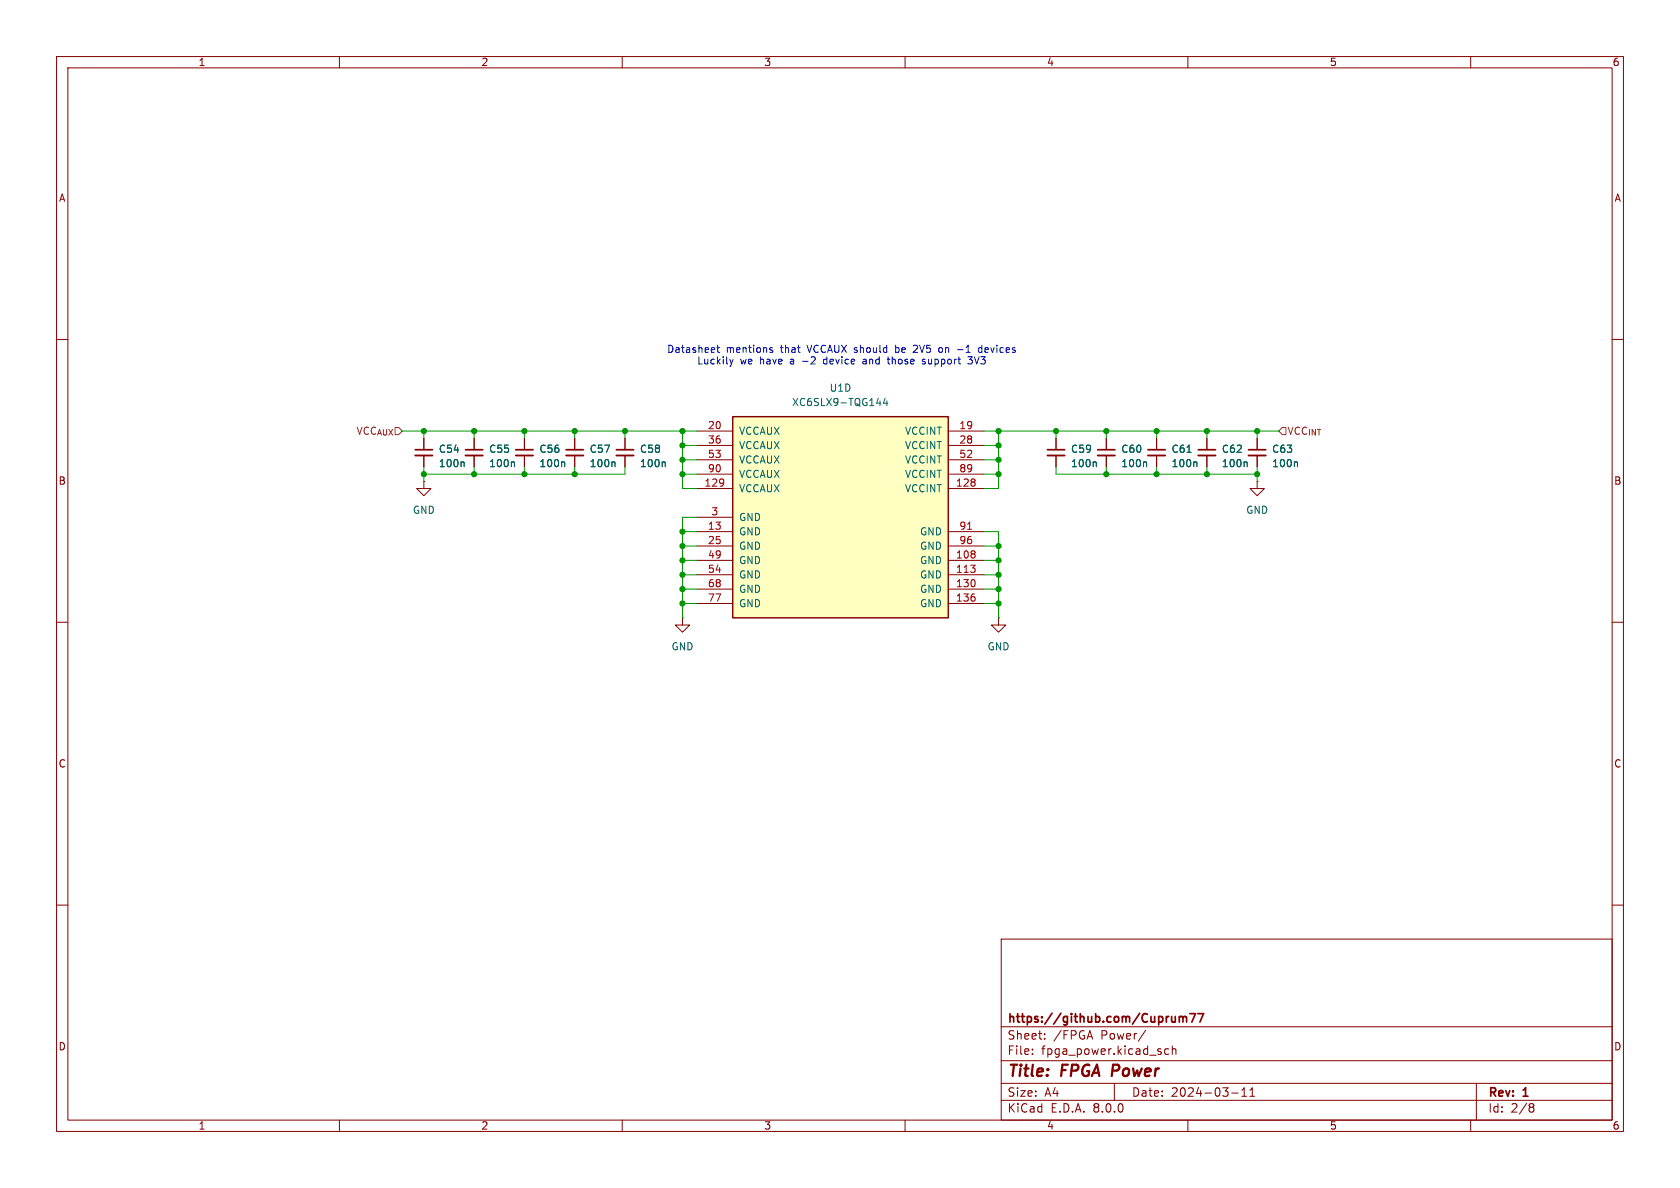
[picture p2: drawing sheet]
<svg xmlns="http://www.w3.org/2000/svg" width="297mm" height="210mm" viewBox="0 0 297 210" stroke-linecap="round" stroke-linejoin="round" font-family="sans-serif">
<g fill="none" stroke="#840000" stroke-width=".18">
<path d="M10 10h277v190h-277zM12 12h273v186h-273zM60 10v2M110 10v2M160 10v2M210 10v2M260 10v2M10 60h2M285 60h2M74.9 77.5v2M83.8 77.5v2M92.7 77.5v2"/>
<path d="M101.6 77.5v2M110.5 77.5v2M186.7 77.5v2M195.6 77.5v2M204.5 77.5v2M213.4 77.5v2M222.2 77.5v2M74.9 85.1v1.3h1.3l-1.3 1.2-1.2-1.2h1.2M74.9 85.1h.1M74.9 80.5v2.1M83.8 80.5v2.1M92.7 80.5v2.1"/>
<path d="M101.6 80.5v2.1M110.5 80.5v2.1M186.7 80.5v2.1M195.6 80.5v2.1M204.5 80.5v2.1M213.4 80.5v2.1M222.2 85.1v1.3h-1.2l1.2 1.2 1.3-1.2h-1.3M222.2 85.1h.1M222.2 80.5v2.1M10 110h2M120.6 109.2v1.3h1.3l-1.3 1.3-1.2-1.3h1.2M120.6 109.2h.1"/>
<path d="M176.5 109.2v1.3h1.3l-1.3 1.3-1.2-1.3h1.2M176.5 109.2h.1M285 110h2M10 160h2M285 160h2M177 166h108v32h-108zM60 198v2M110 198v2M160 198v2M177 194.5h108M177 191.5h108M177 187.5h108"/>
<path d="M177 181.5h108M182.5 186.3v.1M182.5 185.5v.1M184.7 183.6v.1M184.7 182.8v.1M197 191.5v3M202.5 182.1l-1.3 2M206.6 185.5l-.4-.1-.3 .3v.4l.1 .2h.6M207.2 185.5l.3-.1 .3 .1 .1 .9M207.2 184.9v1.5M210 198v2M217.7 193.2h1.2"/>
<path d="M219.5 193.8h.9M219.5 192.7l.5-.4v1.5M221 193.8h.8M221 192.7l.4-.4v1.5M260 198v2M261 191.5v6.5M270.6 195.1h.3l.3 .3-.3 .3M270.6 195.7h.3M270.9 195.7l.2 .2 .1 .4-.3 .3h-.3"/>
</g>
<path d="M196.8 188.2l-.3 2" fill="none" stroke="#840000" stroke-width=".4"/>
<g fill="none" stroke="#840000" stroke-width=".3">
<path d="M73.4 79.5h3.1M82.3 79.5h3M91.2 79.5h3M100.1 79.5h3M109 79.5h3M185.2 79.5h3M194.1 79.5h3M202.9 79.5h3.1M211.8 79.5h3.1M220.7 79.5h3.1M208.5 179.7v1M208.5 179.8l.4-.1 .2 .2"/>
<path d="M209.1 179.9l.2-.2 .4 .1 .1 .9M209.1 179.9v.8M210.3 179.2h1l-.6 1.5M211.8 179.2h1l-.7 1.5"/>
</g>
<path d="M73.4 80.5h3.1M82.3 80.5h3M91.2 80.5h3M100.1 80.5h3M109 80.5h3M185.2 80.5h3M194.1 80.5h3M202.9 80.5h3.1M211.8 80.5h3.1M220.7 80.5h3.1" fill="none" stroke="#840000" stroke-width=".33"/>
<path d="M209.8 80h.8M81.9 81.7l.2 .1v.7M90.8 81.7l.1 .1v.7M99.7 81.7l.1 .1v.7M108.5 81.7l.2 .1v.7M117.4 81.7l.2 .1v.7M193.6 81.7l.2 .1v.7M202.5 81.7l.2 .1v.7M211.4 81.7l.2 .1v.7M220.3 81.7l.2 .1v.7M229.2 81.7l.2 .1v.7" fill="none" stroke="#006464" stroke-width=".18"/>
<path d="M129.5 73.7h38.1v35.5h-38.1z" fill="#ffffc2"/>
<path d="M129.5 73.7h38.1v35.5h-38.1z" fill="none" stroke="#840000" stroke-width=".25"/>
<g fill="none" stroke="#840000" stroke-width=".18">
<path d="M74.9 77.5v2M83.8 77.5v2M92.7 77.5v2M101.6 77.5v2M110.5 77.5v2M123.2 76.2h6.3M123.2 78.7h6.3M167.6 76.2h6.4M167.6 78.7h6.4M186.7 77.5v2M195.6 77.5v2M204.5 77.5v2"/>
<path d="M213.4 77.5v2M222.2 77.5v2M74.9 80.5v2.1M83.8 80.5v2.1M92.7 80.5v2.1M101.6 80.5v2.1M110.5 80.5v2.1M123.2 99.1h6.3M123.2 86.4h6.3M123.2 94h6.3M123.2 96.5h6.3M123.2 91.4h6.3"/>
<path d="M123.2 81.3h6.3M123.2 83.8h6.3M167.6 99.1h6.4M167.6 86.4h6.4M167.6 94h6.4M167.6 96.5h6.4M167.6 81.3h6.4M167.6 83.8h6.4M186.7 80.5v2.1M195.6 80.5v2.1M204.5 80.5v2.1M213.4 80.5v2.1"/>
<path d="M222.2 80.5v2.1M123.2 101.6h6.3M123.2 104.1h6.3M123.2 106.7h6.3M167.6 101.6h6.4M167.6 104.1h6.4M167.6 106.7h6.4"/>
</g>
<path d="M171.1 93.6h.7" fill="none" stroke="#a90000" stroke-width=".18"/>
<g fill="none" stroke="#006464" stroke-width=".18">
<path d="M155 71.3h.8M156.5 70.4l-.3 .9h.8M156.8 70.9v.8M209.8 80h.8M81.9 81.7l.2 .1v.7M90.8 81.7l.1 .1v.7M99.7 81.7l.1 .1v.7M108.5 81.7l.2 .1v.7M117.4 81.7l.2 .1v.7M193.6 81.7l.2 .1v.7M202.5 81.7l.2 .1v.7M211.4 81.7l.2 .1v.7"/>
<path d="M220.3 81.7l.2 .1v.7M229.2 81.7l.2 .1v.7"/>
</g>
<path d="M226.7 75.6h.6v1.2h-.6l-.6-.6z" fill="none" stroke="#725600" stroke-width=".18"/>
<g fill="none" stroke="#0000c2" stroke-width=".18">
<path d="M126.7 61.5h.5M126.9 61v1.1l.3 .2M129 63.5l.3 .8M129.3 64.3l-.2 .4M129.6 63.5l-.3 .8M136.1 61.7l.5 .4-.2 .2-.3-.1M136.6 61.5h-.3l-.2 .1M145.7 63.6l-.1 .1 .1 .6M153 63.5l-.4 .1M153 63.9h-.3l-.2 .1 .1 .3h.4M156.8 63.5h.5M157 63.1v1.1l.3 .1"/>
<path d="M158.3 61v1.3M158.3 62.2l.2 .1M158.5 61.5h-.2M162 61l-.5 .2M162.1 61.6l-.7 .7h.8M163.5 63.6l-.3-.1-.1 .2v.2l.4 .1v.3h-.4M166 62.2l.2 .1 .3-.1M166.5 61.5h-.3l-.2 .1M169.3 61.8h1M171.9 63.1l-.4 .5 .3 .1v.5l-.2 .1-.5-.1M173.6 61.5h-.4l-.2 .2 .1 .5h.5M173.6 61v1.3"/>
</g>
<g fill="none" stroke="#009600" stroke-width=".18">
<path d="M71.1 76.2h52.1M74.9 76.2v1.3M83.8 76.2v1.3M92.7 76.2v1.3M101.6 76.2v1.3M110.5 76.2v1.3M120.6 78.7h2.6M120.6 76.2v10.2h2.6M174 78.7h2.5M174 76.2h52.1M176.5 76.2v10.2h-2.5M186.7 76.2v1.3"/>
<path d="M195.6 76.2v1.3M204.5 76.2v1.3M213.4 76.2v1.3M222.2 76.2v1.3M74.9 82.6v2.5M83.8 82.6v1.2M92.7 82.6v1.2M101.6 82.6v1.2M110.5 82.6v1.2h-35.6M120.6 83.8h2.6M120.6 94h2.6M120.6 99.1h2.6"/>
<path d="M120.6 96.5h2.6M120.6 81.3h2.6M123.2 91.4h-2.6v17.8M174 83.8h2.5M174 94h2.5v15.2M174 99.1h2.5M174 96.5h2.5M174 81.3h2.5M186.7 82.6v1.2h35.5M195.6 82.6v1.2M204.5 82.6v1.2M213.4 82.6v1.2"/>
<path d="M222.2 82.6v2.5M120.6 101.6h2.6M120.6 106.7h2.6M120.6 104.1h2.6M174 101.6h2.5M174 106.7h2.5M174 104.1h2.5"/>
</g>
<g fill="#009600" stroke="#009600" stroke-width=".18">
<circle cx="101.6" cy="83.8" r=".46"/>
<circle cx="101.6" cy="76.2" r=".46"/>
<circle cx="120.6" cy="78.7" r=".46"/>
<circle cx="120.6" cy="76.2" r=".46"/>
<circle cx="120.6" cy="83.8" r=".46"/>
<circle cx="120.6" cy="81.3" r=".46"/>
<circle cx="110.5" cy="76.2" r=".46"/>
<circle cx="186.7" cy="76.2" r=".46"/>
<circle cx="195.6" cy="76.2" r=".46"/>
<circle cx="213.4" cy="83.8" r=".46"/>
<circle cx="213.4" cy="76.2" r=".46"/>
<circle cx="222.2" cy="83.8" r=".46"/>
<circle cx="204.5" cy="76.2" r=".46"/>
<circle cx="195.6" cy="83.8" r=".46"/>
<circle cx="204.5" cy="83.8" r=".46"/>
<circle cx="222.2" cy="76.2" r=".46"/>
<circle cx="176.5" cy="76.2" r=".46"/>
<circle cx="176.5" cy="78.7" r=".46"/>
<circle cx="176.5" cy="101.6" r=".46"/>
<circle cx="176.5" cy="99.1" r=".46"/>
<circle cx="176.5" cy="96.5" r=".46"/>
<circle cx="176.5" cy="83.8" r=".46"/>
<circle cx="176.5" cy="104.1" r=".46"/>
<circle cx="176.5" cy="106.7" r=".46"/>
<circle cx="176.5" cy="81.3" r=".46"/>
<circle cx="83.8" cy="83.8" r=".46"/>
<circle cx="83.8" cy="76.2" r=".46"/>
<circle cx="92.7" cy="76.2" r=".46"/>
<circle cx="92.7" cy="83.8" r=".46"/>
<circle cx="74.9" cy="76.2" r=".46"/>
<circle cx="74.9" cy="83.8" r=".46"/>
<circle cx="120.6" cy="99.1" r=".46"/>
<circle cx="120.6" cy="96.5" r=".46"/>
<circle cx="120.6" cy="101.6" r=".46"/>
<circle cx="120.6" cy="104.1" r=".46"/>
<circle cx="120.6" cy="106.7" r=".46"/>
<circle cx="120.6" cy="94" r=".46"/>
</g>
<g font-size="2.8" fill="#840000">
<text x="178" y="190.9">Title:</text>
<text x="187.7" y="190.9">FPGA</text>
<text x="197.4" y="190.9">Power</text>
</g>
<g font-size="2.1" fill="#840000">
<text x="178" y="184">Sheet:</text>
<text x="178" y="181.2">https://github.com/Cuprum77</text>
<text x="186.2" y="184">/FPGA</text>
<text x="194.7" y="184">Power/</text>
<text x="178" y="186.7">File:</text>
<text x="184.1" y="186.7">fpga_power.kicad_sch</text>
<text x="178" y="196.9">KiCad</text>
<text x="178" y="194.1">Size:</text>
<text x="184.7" y="194.1">A4</text>
<text x="185.7" y="196.9">E.D.A.</text>
<text x="193.3" y="196.9">8.0.0</text>
<text x="200" y="194.1">Date:</text>
<text x="207" y="194.1">2024-03-11</text>
<text x="263" y="194.3">Rev:</text>
<text x="263" y="196.9">Id:</text>
<text x="267.1" y="196.9">2/8</text>
<text x="269.4" y="194.3">1</text>
</g>
<g font-size="1.8" fill="#840000">
<text x="35" y="11.9">1</text>
<text x="85" y="11.9">2</text>
<text x="135" y="11.9">3</text>
<text x="185" y="11.9">4</text>
<text x="235" y="11.9">5</text>
<text x="285" y="11.9">6</text>
<text x="10.3" y="35.9">A</text>
<text x="285.3" y="35.9">A</text>
<text x="10.3" y="85.9">B</text>
<text x="285.3" y="85.9">B</text>
<text x="10.3" y="135.9">C</text>
<text x="285.3" y="135.9">C</text>
<text x="10.3" y="185.9">D</text>
<text x="285.3" y="185.9">D</text>
<text x="35" y="199.9">1</text>
<text x="85" y="199.9">2</text>
<text x="135" y="199.9">3</text>
<text x="185" y="199.9">4</text>
<text x="235" y="199.9">5</text>
<text x="285" y="199.9">6</text>
</g>
<g font-size="1.8" fill="#0000c2">
<text x="117.8" y="62.6">Datasheet</text>
<text x="123.2" y="64.6">Luckily</text>
<text x="128.4" y="62.6">mentions</text>
<text x="130.9" y="64.6">we</text>
<text x="134.5" y="64.6">have</text>
<text x="138.1" y="62.6">that</text>
<text x="140" y="64.6">a</text>
<text x="142.3" y="64.6">-2</text>
<text x="143.1" y="62.6">VCCAUX should</text>
<text x="146.3" y="64.6">device</text>
<text x="153.4" y="64.6">and</text>
<text x="158" y="64.6">those</text>
<text x="159" y="62.6">be</text>
<text x="162.4" y="62.6">2V5</text>
<text x="164.3" y="64.6">support</text>
<text x="167" y="62.6">on</text>
<text x="170.5" y="62.6">-1</text>
<text x="172.6" y="64.6">3V3</text>
<text x="174.5" y="62.6">devices</text>
</g>
<g font-size="1.8" fill="#006464">
<text x="139.9" y="72">XC6SLX9-TQG144</text>
<text x="146.6" y="69.4">U1D</text>
<text x="130.6" y="77.1">VCCAUX</text>
<text x="159.9" y="77.1">VCCINT</text>
<text x="77.5" y="82.8">100n</text>
<text x="77.5" y="80.2">C54</text>
<text x="86.4" y="82.8">100n</text>
<text x="86.4" y="80.2">C55</text>
<text x="95.3" y="82.8">100n</text>
<text x="95.3" y="80.2">C56</text>
<text x="104.1" y="82.8">100n</text>
<text x="104.1" y="80.2">C57</text>
<text x="113" y="82.8">100n</text>
<text x="113" y="80.2">C58</text>
<text x="130.6" y="79.6">VCCAUX</text>
<text x="130.6" y="82.1">VCCAUX</text>
<text x="159.9" y="79.6">VCCINT</text>
<text x="159.9" y="82.1">VCCINT</text>
<text x="189.2" y="82.8">100n</text>
<text x="189.2" y="80.2">C59</text>
<text x="198.1" y="82.8">100n</text>
<text x="198.1" y="80.2">C60</text>
<text x="207" y="82.8">100n</text>
<text x="207" y="80.2">C61</text>
<text x="215.9" y="82.8">100n</text>
<text x="215.9" y="80.2">C62</text>
<text x="224.8" y="82.8">100n</text>
<text x="224.8" y="80.2">C63</text>
<text x="130.6" y="87.2">VCCAUX</text>
<text x="130.6" y="84.7">VCCAUX</text>
<text x="159.9" y="87.2">VCCINT</text>
<text x="159.9" y="84.7">VCCINT</text>
<text x="72.9" y="91">GND</text>
<text x="130.6" y="94.8">GND</text>
<text x="130.6" y="92.3">GND</text>
<text x="162.6" y="94.8">GND</text>
<text x="220.2" y="91">GND</text>
<text x="130.6" y="97.4">GND</text>
<text x="130.6" y="99.9">GND</text>
<text x="162.6" y="99.9">GND</text>
<text x="162.6" y="97.4">GND</text>
<text x="130.6" y="102.5">GND</text>
<text x="130.6" y="105">GND</text>
<text x="130.6" y="107.5">GND</text>
<text x="162.6" y="102.5">GND</text>
<text x="162.6" y="105">GND</text>
<text x="162.6" y="107.5">GND</text>
<text x="118.6" y="115.2">GND</text>
<text x="174.5" y="115.2">GND</text>
</g>
<g font-size="1.8" fill="#725600">
<text x="62.9" y="77.1">VCC_{AUX}</text>
<text x="227.5" y="77.1">VCC_{INT}</text>
</g>
<g font-size="1.8" fill="#a90000">
<text x="125.1" y="75.9">20</text>
<text x="169.5" y="75.9">19</text>
<text x="125.1" y="78.5">36</text>
<text x="125.1" y="81">53</text>
<text x="125.1" y="83.6">90</text>
<text x="169.5" y="78.5">28</text>
<text x="169.5" y="81">52</text>
<text x="169.5" y="83.6">89</text>
<text x="124.4" y="86.1">129</text>
<text x="168.9" y="86.1">128</text>
<text x="125.1" y="93.7">13</text>
<text x="125.7" y="91.2">3</text>
<text x="169.5" y="93.7">91</text>
<text x="125.1" y="96.3">25</text>
<text x="125.1" y="98.8">49</text>
<text x="125.1" y="101.3">54</text>
<text x="168.9" y="98.8">108</text>
<text x="168.9" y="101.3">113</text>
<text x="169.5" y="96.3">96</text>
<text x="125.1" y="103.9">68</text>
<text x="125.1" y="106.4">77</text>
<text x="168.9" y="103.9">130</text>
<text x="168.9" y="106.4">136</text>
</g>
</svg>
